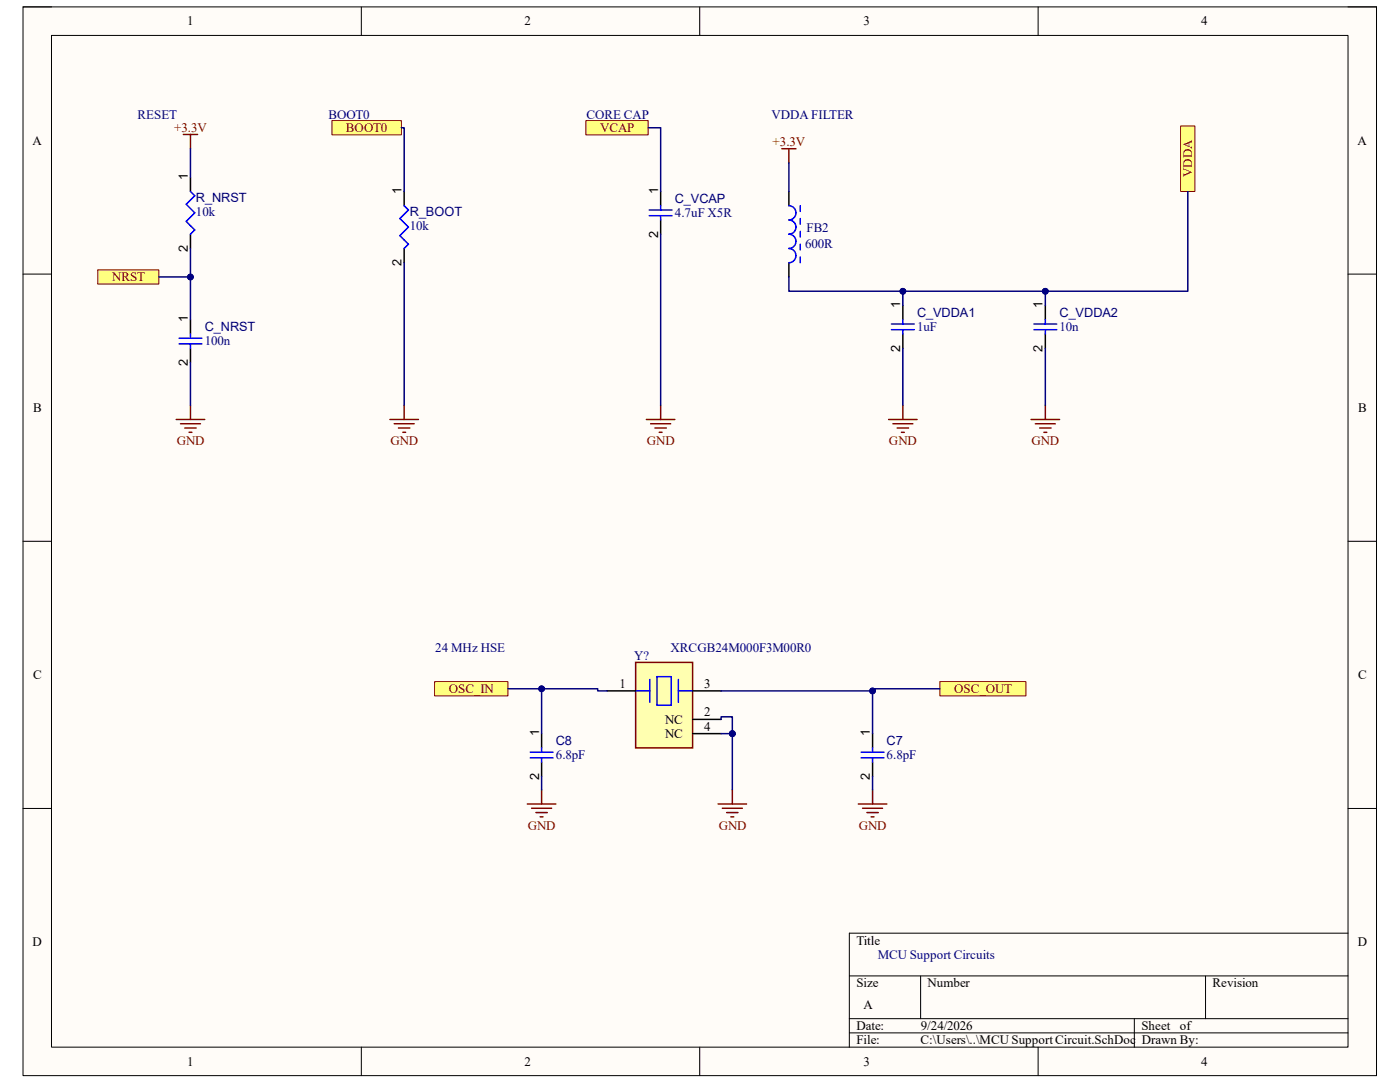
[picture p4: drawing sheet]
<svg xmlns="http://www.w3.org/2000/svg" width="279mm" height="216mm" viewBox="0 0 279 216" stroke-linecap="round" stroke-linejoin="round" font-family="sans-serif">
<path d="M4.6 1.4h270.1v213.2h-270.1z" fill-rule="evenodd" fill="#fffcf8"/>
<path d="M4.6 1.4h270.1v213.2h-270.1z" fill="none" stroke="#000" stroke-width=".2"/>
<path d="M10.3 7.1h258.7v201.8h-258.7z" fill-rule="evenodd" fill="#fffcf8"/>
<g fill="none" stroke="#000" stroke-width=".2">
<path d="M4.6 1.4h5.7M10.3 7.1h258.7v201.8h-258.7zM72.1 1.4v5.7M139.6 1.4v5.7M207.2 1.4v5.7M269 1.4h5.7v5.7M4.6 54.7h5.7M269 54.7h5.7M4.6 108h5.7M269 108h5.7M4.6 161.3h5.7M269 161.3h5.7"/>
<path d="M169.5 194.7h99.5M183.7 194.7v8.6M240.6 194.7v8.6M269 186.2h-99.5v22.7M72.1 208.9v5.7M139.6 208.9v5.7M169.5 203.3h99.5M169.5 206.1h99.5M207.2 208.9v5.7M226.4 203.3v5.6M274.7 208.9v5.7"/>
</g>
<path d="M36.6 26.8h2.8M38 26.8v2.9" fill="none" stroke="#800000" stroke-width=".3"/>
<path d="M38 35.4v2.8M38 46.7v2.9M38 63.8v2.8M38 69.5v2.8" fill="none" stroke="#000" stroke-width=".3"/>
<path d="M38 38.2l.9 .9-1.7 1.7 1.7 1.7-1.7 1.7 1.7 1.7-.9 .8M35.7 68.6h4.6M35.7 67.5h4.6M38 66.6v.9M38 68.6v.9" fill="none" stroke="#00f" stroke-width=".3"/>
<path d="M19.5 53.8h12.2v2.9h-12.2z" fill-rule="evenodd" fill="#ffff80"/>
<path d="M19.5 53.8h12.2v2.9h-12.2z" fill="none" stroke="#800000" stroke-width=".2"/>
<path d="M35.2 83.7h5.7M36 84.6h4M36.9 85.4h2.2M37.7 86.3h.6M38 80.9v2.8" fill="none" stroke="#800000" stroke-width=".3"/>
<path d="M66.2 24.1h13.9v2.8h-13.9z" fill-rule="evenodd" fill="#ffff80"/>
<path d="M66.2 24.1h13.9v2.8h-13.9z" fill="none" stroke="#800000" stroke-width=".2"/>
<path d="M80.7 38.2v2.9M80.7 49.6v2.8" fill="none" stroke="#000" stroke-width=".3"/>
<path d="M80.7 41.1l.8 .8-1.7 1.7 1.7 1.7-1.7 1.7 1.7 1.7-.8 .9" fill="none" stroke="#00f" stroke-width=".3"/>
<path d="M77.8 83.7h5.7M78.7 84.6h4M79.5 85.4h2.3M80.4 86.3h.5M80.7 80.9v2.8" fill="none" stroke="#800000" stroke-width=".3"/>
<path d="M116.9 24.1h12.5v2.8h-12.5z" fill-rule="evenodd" fill="#ffff80"/>
<path d="M116.9 24.1h12.5v2.8h-12.5z" fill="none" stroke="#800000" stroke-width=".2"/>
<path d="M131.8 38.2v2.9M157.4 38.2v2.9M131.8 43.9v2.8M157.4 52.4v2.9M180.2 61v2.8M180.2 66.6v2.9M208.6 61v2.8M208.6 66.6v2.9" fill="none" stroke="#000" stroke-width=".3"/>
<g fill="none" stroke="#00f" stroke-width=".3">
<path d="M129.6 43h4.5M129.6 41.9h4.5M131.8 41.1v.8M131.8 43v.9M157.4 41.1a1.42 1.42 0 0 1 1.5 1.4 1.42 1.42 0 0 1-1.5 1.4 1.42 1.42 0 0 1 1.5 1.4 1.42 1.42 0 0 1-1.5 1.4 1.42 1.42 0 0 1 1.5 1.5 1.42 1.42 0 0 1-1.5 1.4 1.42 1.42 0 0 1 1.5 1.4 1.42 1.42 0 0 1-1.5 1.4M159.7 41.1v1.1M159.7 43.6v1.1M159.7 46.2v1.1M159.7 48.7v1.2M159.7 51.3v1.1M177.9 65.8h4.6M177.9 64.7h4.6"/>
<path d="M180.2 63.8v.9M180.2 65.8v.8M206.3 65.8h4.6M206.3 64.7h4.6M208.6 63.8v.9M208.6 65.8v.8"/>
</g>
<path d="M156 29.7h2.9M157.4 29.7v2.8M129 83.7h5.7M129.9 84.6h3.9M130.7 85.4h2.3M131.6 86.3h.5M131.8 80.9v2.8" fill="none" stroke="#800000" stroke-width=".3"/>
<path d="M235.6 25.1h2.9v13.1h-2.9z" fill-rule="evenodd" fill="#ffff80"/>
<path d="M235.6 25.1h2.9v13.1h-2.9z" fill="none" stroke="#800000" stroke-width=".2"/>
<path d="M177.3 83.7h5.7M178.2 84.6h4M179 85.4h2.3M179.9 86.3h.6M180.2 80.9v2.8M205.8 83.7h5.7M206.6 84.6h4M207.5 85.4h2.3M208.3 86.3h.6M208.6 80.9v2.8" fill="none" stroke="#800000" stroke-width=".3"/>
<path d="M126.9 132.2h11.3v17h-11.3z" fill-rule="evenodd" fill="#ffffb0"/>
<path d="M126.9 132.2h11.3v17h-11.3z" fill="none" stroke="#800000" stroke-width=".3"/>
<path d="M126.9 137.9h2.8M129.7 135.6v4.5M131.1 135h2.9v5.7h-2.9zM135.4 135.6v4.5M135.4 137.9h2.8" fill="none" stroke="#00f" stroke-width=".3"/>
<path d="M121.2 137.9h5.7M138.2 137.9h5.7M138.2 143.5h5.7M138.2 146.4h5.7" fill="none" stroke="#000" stroke-width=".3"/>
<path d="M86.7 136h14.7v2.9h-14.7z" fill-rule="evenodd" fill="#ffff80"/>
<path d="M86.7 136h14.7v2.9h-14.7z" fill="none" stroke="#800000" stroke-width=".2"/>
<path d="M146.2 157.6v2.8M143.3 160.4h5.7M144.2 161.3h3.9M145 162.1h2.3M145.9 163h.5" fill="none" stroke="#800000" stroke-width=".3"/>
<path d="M187.6 136h17.2v2.9h-17.2z" fill-rule="evenodd" fill="#ffff80"/>
<path d="M187.6 136h17.2v2.9h-17.2z" fill="none" stroke="#800000" stroke-width=".2"/>
<path d="M108.1 146.4v2.8M108.1 152.1v2.8M174.1 146.4v2.8M174.1 152.1v2.8" fill="none" stroke="#000" stroke-width=".3"/>
<path d="M105.8 151.2h4.6M105.8 150.1h4.6M108.1 149.2v.9M108.1 151.2v.9M171.9 151.2h4.5M171.9 150.1h4.5M174.1 149.2v.9M174.1 151.2v.9" fill="none" stroke="#00f" stroke-width=".3"/>
<path d="M108.1 157.6v2.8M174.1 157.6v2.8M105.2 160.4h5.7M106.1 161.3h4M107 162.1h2.2M107.8 163h.6M171.3 160.4h5.7M172.1 161.3h4M173 162.1h2.3M173.9 163h.5" fill="none" stroke="#800000" stroke-width=".3"/>
<path d="M38 49.6v14.2" fill="none" stroke="#000080" stroke-width=".3"/>
<circle cx="38" cy="55.3" r=".57" fill="#000080"/>
<circle cx="38" cy="55.3" r=".57" fill="none" stroke="#000080" stroke-width=".2"/>
<path d="M31.7 55.3h6.3" fill="none" stroke="#000080" stroke-width=".3"/>
<circle cx="38" cy="55.3" r=".57" fill="#000080"/>
<circle cx="38" cy="55.3" r=".57" fill="none" stroke="#000080" stroke-width=".2"/>
<path d="M38 29.7v5.7M80.1 25.5h.6v12.7M129.4 25.5h2.4v12.7M157.4 32.5v5.7M80.7 52.4v28.5M131.8 46.7v34.2M208.6 58.1v2.9M38 72.3v8.6" fill="none" stroke="#000080" stroke-width=".3"/>
<circle cx="208.6" cy="58.1" r=".57" fill="#000080"/>
<circle cx="208.6" cy="58.1" r=".57" fill="none" stroke="#000080" stroke-width=".2"/>
<path d="M180.2 58.1v2.9" fill="none" stroke="#000080" stroke-width=".3"/>
<circle cx="180.2" cy="58.1" r=".57" fill="#000080"/>
<circle cx="180.2" cy="58.1" r=".57" fill="none" stroke="#000080" stroke-width=".2"/>
<path d="M237.1 38.2v19.9h-79.7v-2.8M180.2 69.5v11.4M208.6 69.5v11.4" fill="none" stroke="#000080" stroke-width=".3"/>
<circle cx="208.6" cy="58.1" r=".57" fill="#000080"/>
<circle cx="208.6" cy="58.1" r=".57" fill="none" stroke="#000080" stroke-width=".2"/>
<circle cx="180.2" cy="58.1" r=".57" fill="#000080"/>
<circle cx="180.2" cy="58.1" r=".57" fill="none" stroke="#000080" stroke-width=".2"/>
<path d="M101.4 137.4h17.9v.5h1.9" fill="none" stroke="#000080" stroke-width=".3"/>
<circle cx="108.1" cy="137.4" r=".57" fill="#000080"/>
<circle cx="108.1" cy="137.4" r=".57" fill="none" stroke="#000080" stroke-width=".2"/>
<path d="M143.9 143.5v-.5h2.3v3.4" fill="none" stroke="#000080" stroke-width=".3"/>
<circle cx="146.1" cy="146.4" r=".57" fill="#000080"/>
<circle cx="146.1" cy="146.4" r=".57" fill="none" stroke="#000080" stroke-width=".2"/>
<path d="M146.2 146.4v11.2" fill="none" stroke="#000080" stroke-width=".3"/>
<circle cx="146.1" cy="146.4" r=".57" fill="#000080"/>
<circle cx="146.1" cy="146.4" r=".57" fill="none" stroke="#000080" stroke-width=".2"/>
<path d="M143.9 146.4h2.3" fill="none" stroke="#000080" stroke-width=".3"/>
<circle cx="146.1" cy="146.4" r=".57" fill="#000080"/>
<circle cx="146.1" cy="146.4" r=".57" fill="none" stroke="#000080" stroke-width=".2"/>
<path d="M187.6 137.4h-13.5v.5h-30.2" fill="none" stroke="#000080" stroke-width=".3"/>
<circle cx="174.1" cy="137.9" r=".57" fill="#000080"/>
<circle cx="174.1" cy="137.9" r=".57" fill="none" stroke="#000080" stroke-width=".2"/>
<path d="M174.1 137.9v8.5" fill="none" stroke="#000080" stroke-width=".3"/>
<circle cx="174.1" cy="137.9" r=".57" fill="#000080"/>
<circle cx="174.1" cy="137.9" r=".57" fill="none" stroke="#000080" stroke-width=".2"/>
<path d="M108.1 137.4v9" fill="none" stroke="#000080" stroke-width=".3"/>
<circle cx="108.1" cy="137.4" r=".57" fill="#000080"/>
<circle cx="108.1" cy="137.4" r=".57" fill="none" stroke="#000080" stroke-width=".2"/>
<path d="M108.1 154.9v2.7M174.1 154.9v2.7" fill="none" stroke="#000080" stroke-width=".3"/>
<g font-size="2.6">
<text x="37.4" y="5.1">1</text>
<text x="104.7" y="5.1">2</text>
<text x="172.3" y="5.1">3</text>
<text x="239.7" y="5.1">4</text>
<text x="6.5" y="28.9">A</text>
<text x="270.9" y="28.9">A</text>
<text x="6.6" y="82.2">B</text>
<text x="271.1" y="82.2">B</text>
<text x="6.6" y="135.5">C</text>
<text x="123.6" y="137.3">1</text>
<text x="140.5" y="137.3">3</text>
<text x="271.1" y="135.5">C</text>
<text x="140.5" y="143">2</text>
<text x="132.8" y="144.4">NC</text>
<text x="132.8" y="147.2">NC</text>
<text x="140.5" y="145.8">4</text>
<text x="6.5" y="188.8">D</text>
<text x="170.9" y="188.5">Title</text>
<text x="271" y="188.8">D</text>
<text x="170.9" y="197">Size</text>
<text x="185.1" y="197">Number</text>
<text x="242" y="197">Revision</text>
<text x="172.3" y="201.3">A</text>
<text x="170.9" y="205.5">Date:</text>
<text x="170.9" y="208.4">File:</text>
<text x="183.7" y="208.4">C:\Users\..\MCU Support Circuit.SchDoc Drawn By:</text>
<text x="183.7" y="205.5">9/24/2026</text>
<text x="227.8" y="205.5">Sheet</text>
<text x="235.5" y="205.5">of</text>
<text x="37.4" y="212.6">1</text>
<text x="104.7" y="212.6">2</text>
<text x="172.3" y="212.6">3</text>
<text x="239.7" y="212.6">4</text>
</g>
<g font-size="2.6" fill="#000080">
<text x="27.5" y="23.8">RESET</text>
<text x="65.5" y="23.8">BOOT0</text>
<text x="117.1" y="23.8">CORE CAP</text>
<text x="154" y="23.8">VDDA FILTER</text>
<text x="39.1" y="43.1">10k</text>
<text x="81.8" y="45.9">10k</text>
<text x="134.7" y="43.3">4.7uF X5R</text>
<text x="161" y="46.3">FB2</text>
<text x="160.7" y="49.5">600R</text>
<text x="40.9" y="68.9">100n</text>
<text x="183" y="66.1">1uF</text>
<text x="211.5" y="66.1">10n</text>
<text x="86.8" y="130.1">24 MHz HSE</text>
<text x="126.5" y="131.6">Y?</text>
<text x="133.8" y="130.1">XRCGB24M000F3M00R0</text>
<text x="110.9" y="151.5">6.8pF</text>
<text x="177" y="151.5">6.8pF</text>
<text x="175.2" y="191.3">MCU Support Circuits</text>
</g>
<g font-size="2.6" fill="#800000">
<text x="34.8" y="26.2">+3.3V</text>
<text x="69" y="26.3">BOOT0</text>
<text x="119.8" y="26.3">VCAP</text>
<text x="154.2" y="29.1">+3.3V</text>
<text x="237.9" y="35.3" transform="rotate(-90 237.9 35.3)">VDDA</text>
<text x="22.4" y="56.1">NRST</text>
<text x="35.3" y="88.8">GND</text>
<text x="77.9" y="88.8">GND</text>
<text x="129.1" y="88.8">GND</text>
<text x="177.4" y="88.8">GND</text>
<text x="205.9" y="88.8">GND</text>
<text x="89.6" y="138.3">OSC_IN</text>
<text x="190.4" y="138.3">OSC_OUT</text>
<text x="105.3" y="165.6">GND</text>
<text x="143.4" y="165.6">GND</text>
<text x="171.4" y="165.6">GND</text>
</g>
<g font-size="2.5">
<text x="37.5" y="35.9" transform="rotate(-90 37.5 35.9)">1</text>
<text x="80.1" y="38.8" transform="rotate(-90 80.1 38.8)">1</text>
<text x="131.3" y="38.8" transform="rotate(-90 131.3 38.8)">1</text>
<text x="131.3" y="47.5" transform="rotate(-90 131.3 47.5)">2</text>
<text x="37.5" y="50.3" transform="rotate(-90 37.5 50.3)">2</text>
<text x="80.1" y="53.1" transform="rotate(-90 80.1 53.1)">2</text>
<text x="37.5" y="64.3" transform="rotate(-90 37.5 64.3)">1</text>
<text x="179.6" y="61.5" transform="rotate(-90 179.6 61.5)">1</text>
<text x="208.1" y="61.5" transform="rotate(-90 208.1 61.5)">1</text>
<text x="179.6" y="70.2" transform="rotate(-90 179.6 70.2)">2</text>
<text x="208.1" y="70.2" transform="rotate(-90 208.1 70.2)">2</text>
<text x="37.5" y="73" transform="rotate(-90 37.5 73)">2</text>
<text x="107.6" y="146.9" transform="rotate(-90 107.6 146.9)">1</text>
<text x="173.6" y="146.9" transform="rotate(-90 173.6 146.9)">1</text>
<text x="107.6" y="155.6" transform="rotate(-90 107.6 155.6)">2</text>
<text x="173.6" y="155.6" transform="rotate(-90 173.6 155.6)">2</text>
</g>
<g font-size="2.5" fill="#000080">
<text x="39.1" y="40.2">R_NRST</text>
<text x="134.7" y="40.5">C_VCAP</text>
<text x="81.8" y="43.1">R_BOOT</text>
<text x="183" y="63.2">C_VDDA1</text>
<text x="211.5" y="63.2">C_VDDA2</text>
<text x="40.9" y="66.1">C_NRST</text>
<text x="110.9" y="148.7">C8</text>
<text x="177" y="148.7">C7</text>
</g>
</svg>
